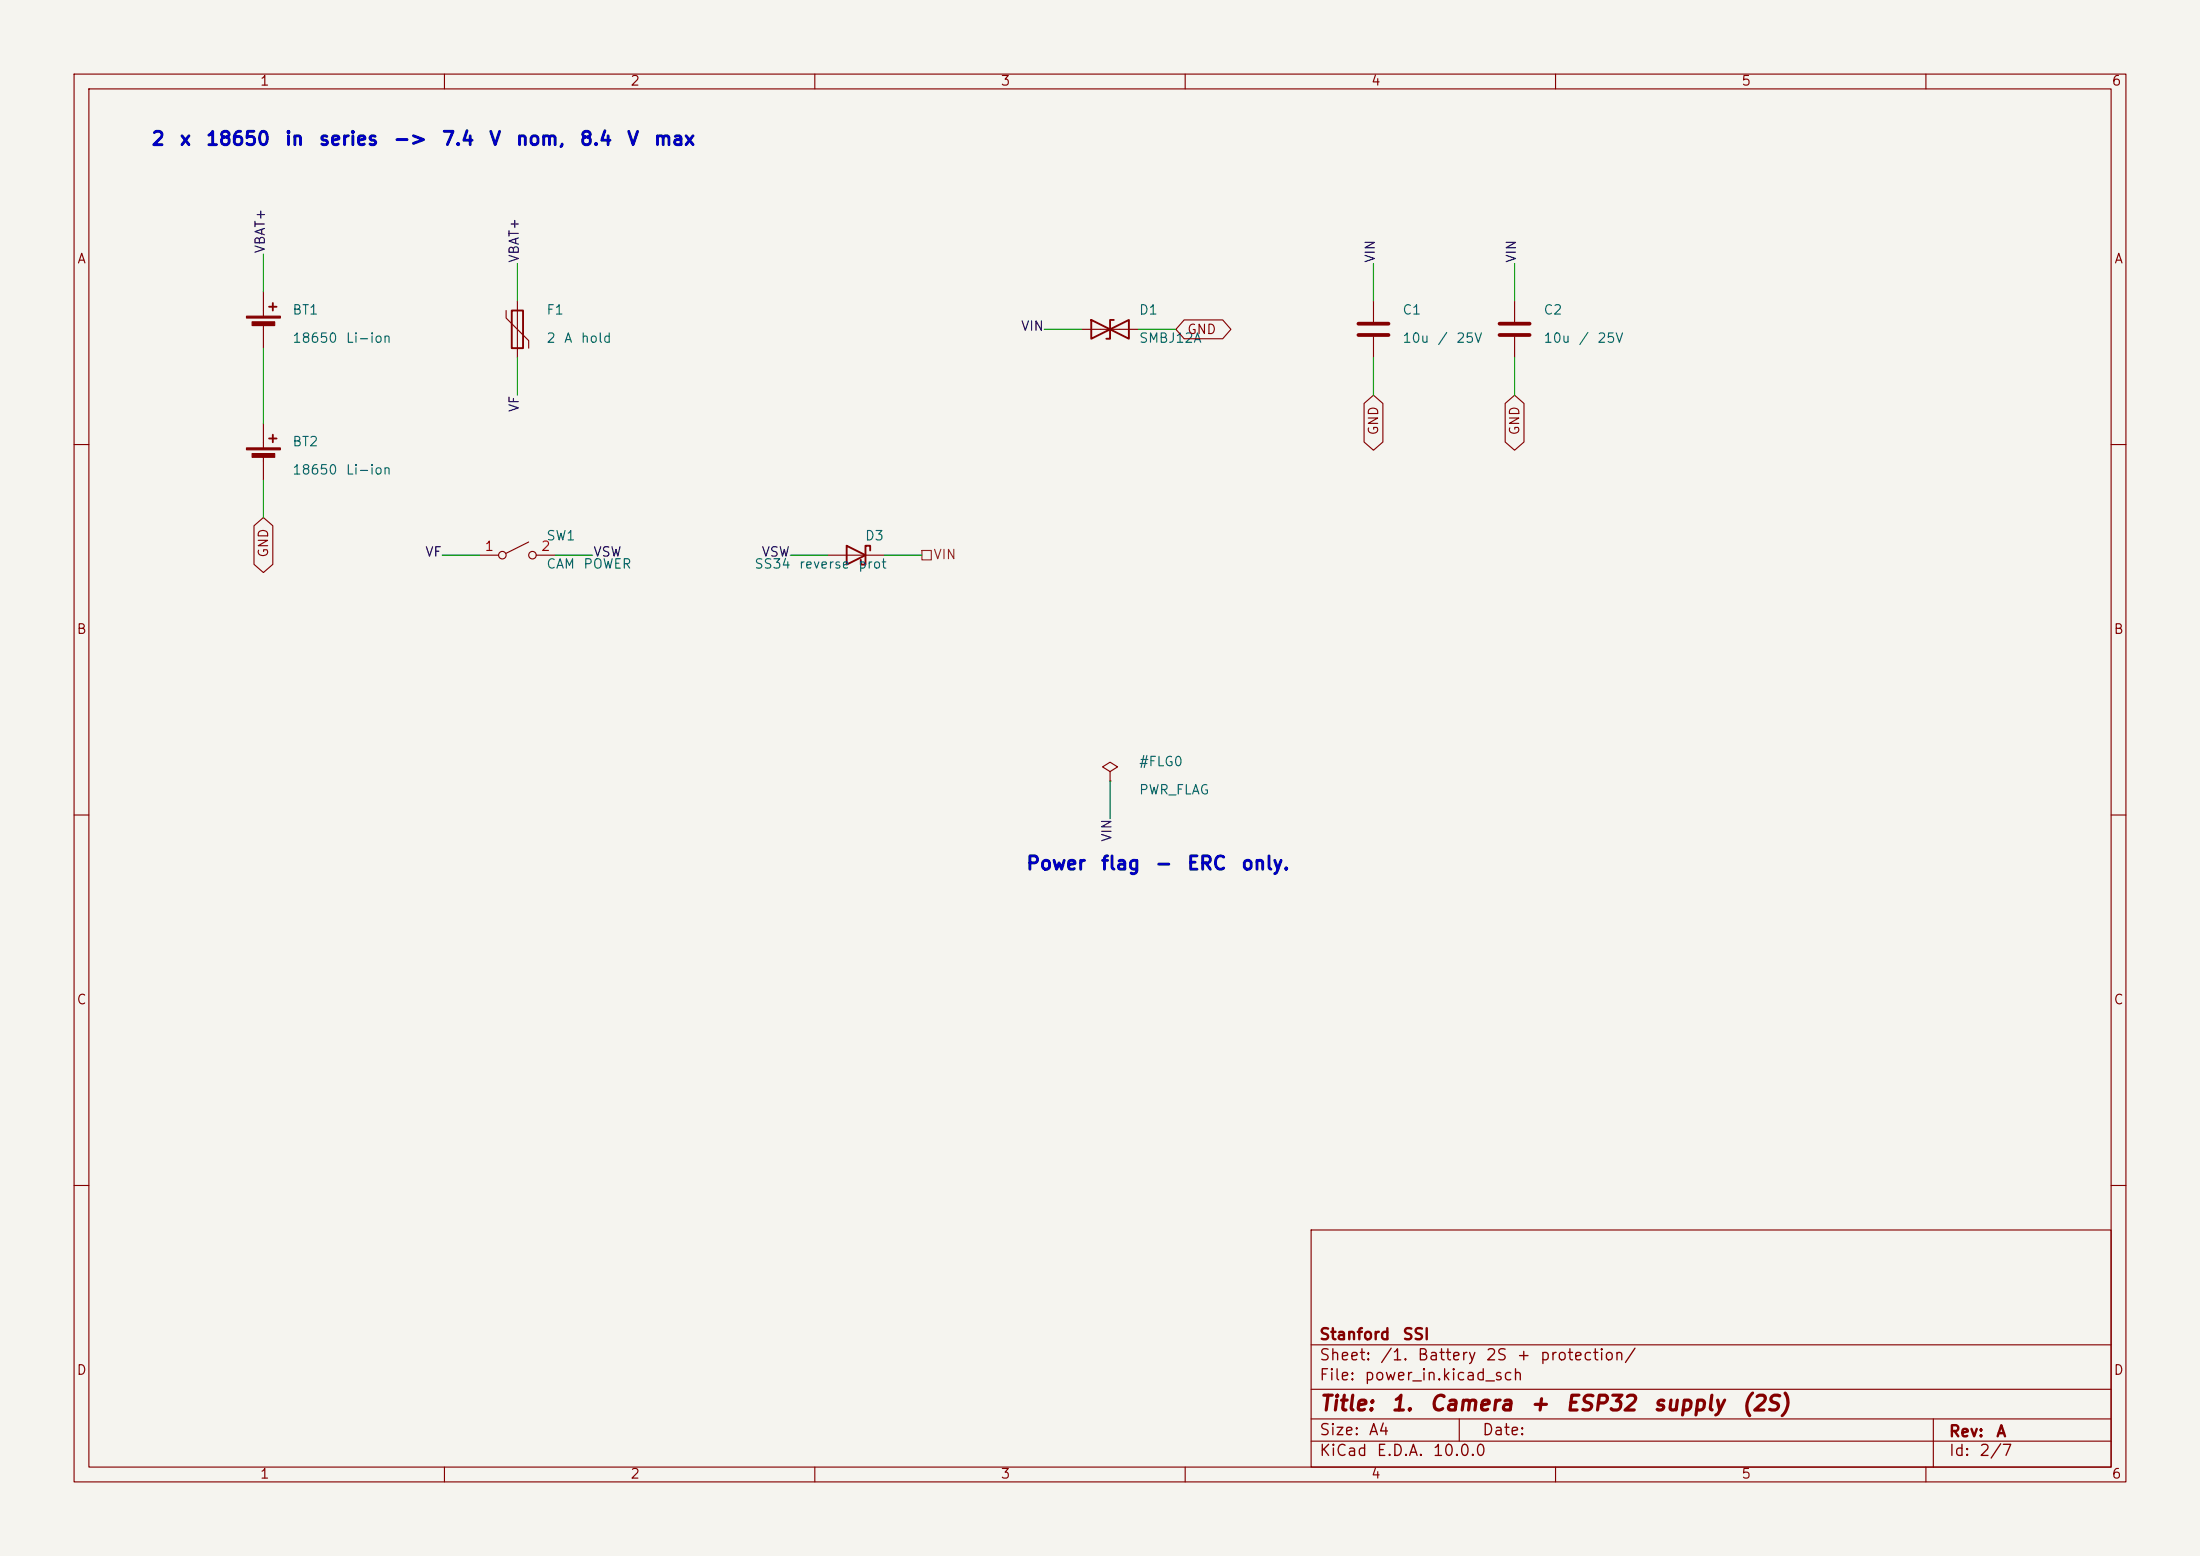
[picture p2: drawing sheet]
<svg xmlns="http://www.w3.org/2000/svg" width="297mm" height="210mm" viewBox="0 0 297 210" stroke-linecap="round" stroke-linejoin="round" font-family="sans-serif">
<path d="M0 0h297v210h-297z" fill="#f5f4ef" stroke="#f5f4ef" stroke-width=".14"/>
<g fill="none" stroke="#840000" stroke-width=".15">
<path d="M10 10h277v190h-277zM12 12h273v186h-273zM60 10v2M110 10v2M160 10v2M210 10v2M260 10v2M35.6 39.4v3.3M35.6 43.7v3.3M35.6 57.2v3.3M68.3 41.9v1l3.1 3.1v1M69.8 40.6v7.7"/>
<path d="M146 44.5h7.7M159.9 43.2h5.2l1.1 1.3-1.1 1.2h-5.2l-1.2-1.2zM184.1 54.5l1.3-1.2 1.3 1.2v5.2l-1.3 1.1-1.3-1.1zM185.4 40.6v2.8M185.4 45.5v2.8M203.2 54.5l1.3-1.2 1.2 1.2v5.2l-1.2 1.1-1.3-1.1zM204.5 40.6v2.8M204.5 45.5v2.8M10 60h2M34.3 71l1.3-1.1 1.2 1.1v5.2l-1.2 1.1-1.3-1.1zM35.6 61.5v3.3M64.8 74.9h2.5"/>
<path d="M71.4 73.2l-3.1 1.5M72.4 74.9h2.5M111.8 74.9h7.6M285 60h2M10 110h2M149.9 104.1l1-.6-1-.6-1.1 .6 1.1 .6v1.3M149.9 105.4h.1M285 110h2M10 160h2M177 166h108v32h-108zM285 160h2M60 198v2"/>
<path d="M110 198v2M160 198v2M177 194.5h108M177 191.5h108M177 187.5h108M177 181.5h108M197 191.5v3M210 198v2M260 198v2M261 191.5v6.5"/>
<circle cx="67.8" cy="74.9" r=".51"/>
<circle cx="71.9" cy="74.9" r=".51"/>
</g>
<path d="M36.3 41.4h1M36.3 59.2h1M36.8 40.9v1M36.8 58.7v1M69.1 41.9h1.5v5.1h-1.5zM147.3 43.2v2.5l5.1-2.5v2.5zM150.4 43.2h-.5v2.5h-.5M114.3 73.7l2.5 1.2-2.5 1.3zM117.5 74.3v-.6h-.7v2.5h-.6v-.6" fill="none" stroke="#840000" stroke-width=".25"/>
<path d="M183.4 43.7h4.1M183.4 45.2h4.1M202.4 43.7h4.1M202.4 45.2h4.1" fill="none" stroke="#840000" stroke-width=".51"/>
<g fill="#840000" stroke="#840000" stroke-width=".15">
<path d="M33.3 42.7h4.5v.2h-4.5z"/>
<path d="M34 43.4h3.1v.5h-3.1z"/>
<path d="M33.3 60.5h4.5v.2h-4.5z"/>
<path d="M34 61.2h3.1v.5h-3.1z"/>
</g>
<path d="M124.5 74.3h1.2v1.3h-1.2z" fill="none" stroke="#725600" stroke-width=".15"/>
<g fill="none" stroke="#009600" stroke-width=".15">
<path d="M35.6 34.3v5.1M69.8 35.6v5M185.4 35.6v5M204.5 35.6v5M35.6 47v10.2M69.8 48.3v5M141 44.5h5M153.7 44.5h5M185.4 48.3v5M204.5 48.3v5M35.6 64.8v5.1M59.7 74.9h5.1"/>
<path d="M74.9 74.9h5.1M106.7 74.9h5.1M119.4 74.9h5.1M149.9 105.4v5.1"/>
</g>
<g font-size="2" fill="#840000">
<text x="178" y="190.9">Title:</text>
<text x="187.7" y="190.9">1.</text>
<text x="192.8" y="190.9">Camera</text>
<text x="206.4" y="190.9">+</text>
<text x="211.2" y="190.9">ESP32</text>
<text x="223" y="190.9">supply</text>
<text x="235" y="190.9">(2S)</text>
</g>
<g font-size="1.8" fill="#0000c2">
<text x="20.3" y="20.1">2</text>
<text x="24.1" y="20.1">x</text>
<text x="27.7" y="20.1">18650</text>
<text x="38.3" y="20.1">in</text>
<text x="42.9" y="20.1">series</text>
<text x="53" y="20.1">-&gt;</text>
<text x="59.5" y="20.1">7.4</text>
<text x="65.9" y="20.1">V</text>
<text x="69.5" y="20.1">nom,</text>
<text x="78.1" y="20.1">8.4</text>
<text x="84.5" y="20.1">V</text>
<text x="88.2" y="20.1">max</text>
<text x="138.4" y="117.9">Power</text>
<text x="148.5" y="117.9">flag</text>
<text x="155.8" y="117.9">-</text>
<text x="160.1" y="117.9">ERC</text>
<text x="167.5" y="117.9">only.</text>
</g>
<g font-size="1.5" fill="#840000">
<text x="178" y="184">Sheet:</text>
<text x="178" y="181.2">Stanford</text>
<text x="186.2" y="184">/1.</text>
<text x="189.2" y="181.2">SSI</text>
<text x="191.2" y="184">Battery</text>
<text x="200.5" y="184">2S</text>
<text x="204.6" y="184">+</text>
<text x="207.8" y="184">protection/</text>
<text x="178" y="186.7">File:</text>
<text x="184.1" y="186.7">power_in.kicad_sch</text>
<text x="178" y="196.9">KiCad</text>
<text x="178" y="194.1">Size:</text>
<text x="184.7" y="194.1">A4</text>
<text x="185.7" y="196.9">E.D.A.</text>
<text x="193.3" y="196.9">10.0.0</text>
<text x="200" y="194.1">Date:</text>
<text x="263" y="194.3">Rev:</text>
<text x="263" y="196.9">Id:</text>
<text x="267.1" y="196.9">2/7</text>
<text x="269.4" y="194.3">A</text>
</g>
<g font-size="1.3" fill="#840000">
<text x="35" y="11.9">1</text>
<text x="85" y="11.9">2</text>
<text x="135" y="11.9">3</text>
<text x="185" y="11.9">4</text>
<text x="235" y="11.9">5</text>
<text x="285" y="11.9">6</text>
<text x="10.3" y="35.9">A</text>
<text x="285.3" y="35.9">A</text>
<text x="160.2" y="45.4">GND</text>
<text x="186.4" y="58.8" transform="rotate(-90 186.4 58.8)">GND</text>
<text x="205.4" y="58.8" transform="rotate(-90 205.4 58.8)">GND</text>
<text x="36.5" y="75.4" transform="rotate(-90 36.5 75.4)">GND</text>
<text x="10.3" y="85.9">B</text>
<text x="285.3" y="85.9">B</text>
<text x="10.3" y="135.9">C</text>
<text x="285.3" y="135.9">C</text>
<text x="10.3" y="185.9">D</text>
<text x="285.3" y="185.9">D</text>
<text x="35" y="199.9">1</text>
<text x="85" y="199.9">2</text>
<text x="135" y="199.9">3</text>
<text x="185" y="199.9">4</text>
<text x="235" y="199.9">5</text>
<text x="285" y="199.9">6</text>
</g>
<g font-size="1.3" fill="#0f0f0f">
<text x="36.1" y="34.3" transform="rotate(-90 36.1 34.3)">VBAT+</text>
<text x="70.4" y="35.6" transform="rotate(-90 70.4 35.6)">VBAT+</text>
<text x="185.9" y="35.6" transform="rotate(-90 185.9 35.6)">VIN</text>
<text x="205" y="35.6" transform="rotate(-90 205 35.6)">VIN</text>
<text x="137.7" y="45">VIN</text>
<text x="70.4" y="55.7" transform="rotate(-90 70.4 55.7)">VF</text>
<text x="57.3" y="75.4">VF</text>
<text x="80" y="75.4">VSW</text>
<text x="102.7" y="75.4">VSW</text>
<text x="150.4" y="113.7" transform="rotate(-90 150.4 113.7)">VIN</text>
</g>
<g font-size="1.3" fill="#006464">
<text x="39.4" y="42.8">BT1</text>
<text x="39.4" y="46.6">18650</text>
<text x="46.6" y="46.6">Li-ion</text>
<text x="73.7" y="42.8">F1</text>
<text x="73.7" y="46.6">2</text>
<text x="76" y="46.6">A</text>
<text x="78.3" y="46.6">hold</text>
<text x="153.7" y="42.8">D1</text>
<text x="153.7" y="46.6">SMBJ12A</text>
<text x="189.2" y="42.8">C1</text>
<text x="189.2" y="46.6">10u</text>
<text x="194" y="46.6">/</text>
<text x="196.5" y="46.6">25V</text>
<text x="208.3" y="42.8">C2</text>
<text x="208.3" y="46.6">10u</text>
<text x="213" y="46.6">/</text>
<text x="215.5" y="46.6">25V</text>
<text x="39.4" y="60.6">BT2</text>
<text x="39.4" y="64.4">18650</text>
<text x="46.6" y="64.4">Li-ion</text>
<text x="73.7" y="77.1">CAM</text>
<text x="73.7" y="73.3">SW1</text>
<text x="78.7" y="77.1">POWER</text>
<text x="101.8" y="77.1">SS34</text>
<text x="107.8" y="77.1">reverse</text>
<text x="115.8" y="77.1">prot</text>
<text x="116.7" y="73.3">D3</text>
<text x="153.7" y="107.5">PWR_FLAG</text>
<text x="153.7" y="103.7">#FLG0</text>
</g>
<g font-size="1.3" fill="#a90000">
<text x="65.3" y="74.7">1</text>
<text x="73" y="74.7">2</text>
</g>
<text font-size="1.3" fill="#725600" x="125.9" y="75.8">VIN</text>
</svg>
